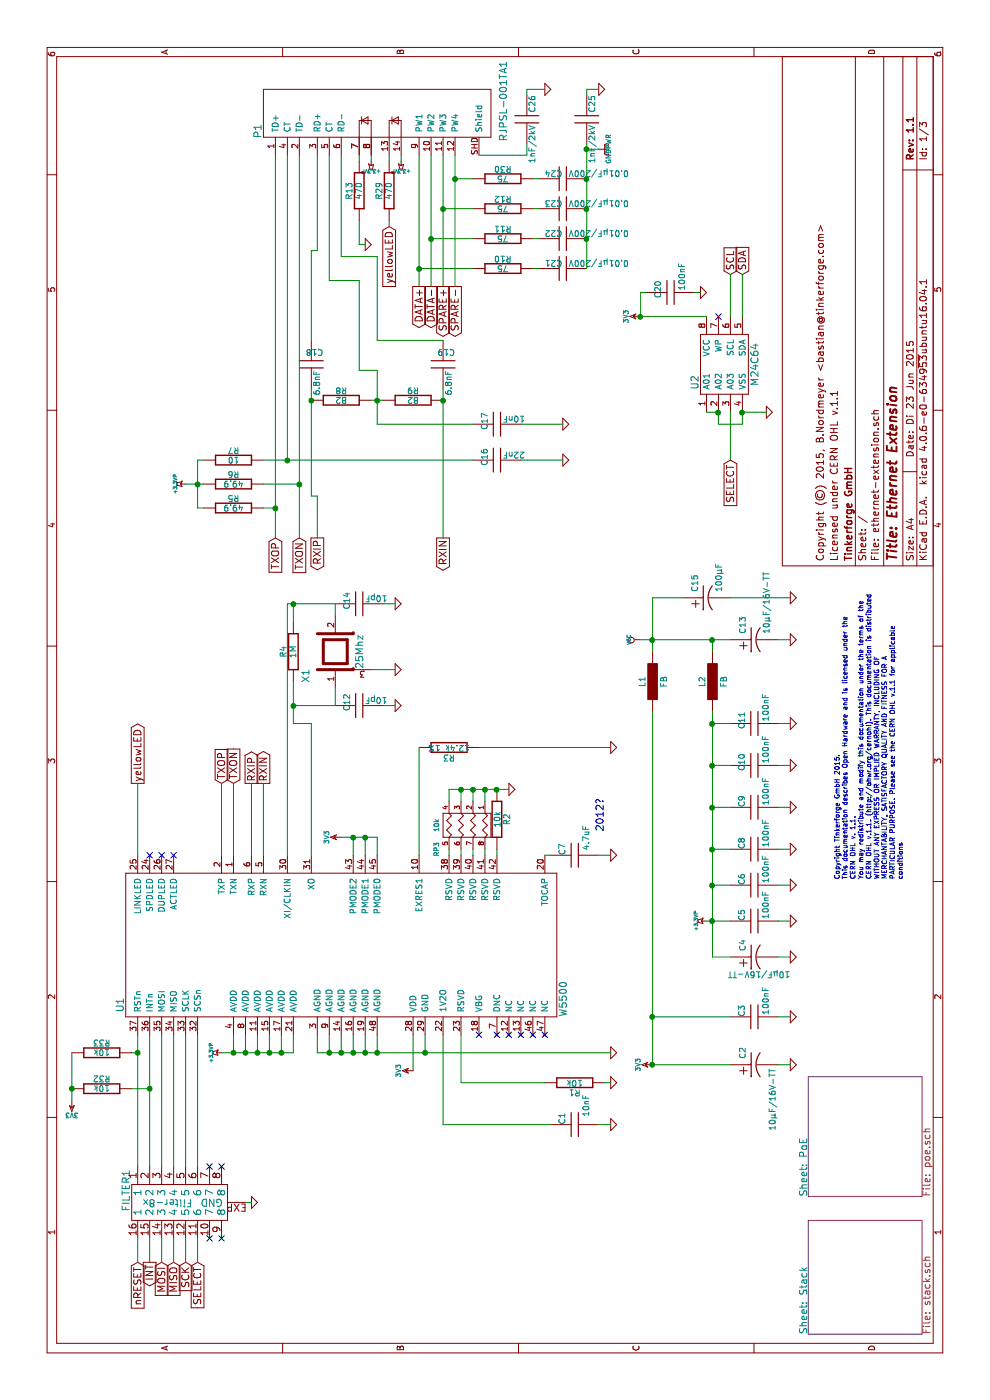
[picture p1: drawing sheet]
EESchema Schematic File Version 2
LIBS:tinkerforge
LIBS:power
LIBS:device
LIBS:transistors
LIBS:conn
LIBS:linear
LIBS:regul
LIBS:74xx
LIBS:cmos4000
LIBS:adc-dac
LIBS:memory
LIBS:xilinx
LIBS:microcontrollers
LIBS:dsp
LIBS:microchip
LIBS:analog_switches
LIBS:motorola
LIBS:texas
LIBS:intel
LIBS:audio
LIBS:interface
LIBS:digital-audio
LIBS:philips
LIBS:display
LIBS:cypress
LIBS:siliconi
LIBS:opto
LIBS:atmel
LIBS:contrib
LIBS:valves
EELAYER 25 0
EELAYER END
$Descr A4 11693 8268
encoding utf-8
Sheet 1 3
Title "Ethernet Extension"
Date "Di 23 Jun 2015"
Rev "1.1"
Comp "Tinkerforge GmbH"
Comment1 "Licensed under CERN OHL v.1.1"
Comment2 "Copyright (©) 2015, B.Nordmeyer <bastian@tinkerforge.com>"
Comment3 ""
Comment4 ""
$EndDescr
$Comp
L GND #PWR01
U 1 1
P 9650 3050
F 0 "#PWR01" H 9650 3050 30  0001 C CNN
F 1 "GND" H 9650 2980 30  0001 C CNN
F 2 "" H 9650 3050 60  0001 C CNN
F 3 "" H 9650 3050 60  0001 C CNN
	1    9650 3050
	1    0    0    -1  
$EndComp
$Comp
L +3.3VP #PWR02
U 1 1
P 10350 3100
F 0 "#PWR02" H 10400 3130 20  0001 C CNN
F 1 "+3.3VP" H 10350 3190 30  0000 C CNN
F 2 "" H 10350 3100 60  0001 C CNN
F 3 "" H 10350 3100 60  0001 C CNN
	1    10350 3100
	0    -1   -1   0   
$EndComp
$Comp
L +3.3VP #PWR03
U 1 1
P 10350 3350
F 0 "#PWR03" H 10400 3380 20  0001 C CNN
F 1 "+3.3VP" H 10350 3440 30  0000 C CNN
F 2 "" H 10350 3350 60  0001 C CNN
F 3 "" H 10350 3350 60  0001 C CNN
	1    10350 3350
	0    -1   -1   0   
$EndComp
Text GLabel 9800 3250 0    60   Input ~ 0
yellowLED
$Comp
L R R29
U 1 1
P 10100 3250
F 0 "R29" V 10180 3250 50  0000 C CNN
F 1 "470" V 10100 3250 50  0000 C CNN
F 2 "0603" H 10100 3250 60  0001 C CNN
F 3 "" H 10100 3250 60  0001 C CNN
	1    10100 3250
	0    -1   -1   0   
$EndComp
$Comp
L R R13
U 1 1
P 10100 3000
F 0 "R13" V 10180 3000 50  0000 C CNN
F 1 "470" V 10100 3000 50  0000 C CNN
F 2 "0603" H 10100 3000 60  0001 C CNN
F 3 "" H 10100 3000 60  0001 C CNN
	1    10100 3000
	0    -1   -1   0   
$EndComp
$Comp
L RJPSL-001TA1 P1
U 1 1
P 10950 2900
F 0 "P1" H 10600 3650 60  0000 C CNN
F 1 "RJPSL-001TA1" H 10850 1600 60  0000 C CNN
F 2 "RJPSL-001TA1" H 10950 2900 60  0001 C CNN
F 3 "" H 10950 2900 60  0001 C CNN
	1    10950 2900
	1    0    0    -1  
$EndComp
$Comp
L GND #PWR04
U 1 1
P 10950 5000
F 0 "#PWR04" H 10950 5000 30  0001 C CNN
F 1 "GND" H 10950 4930 30  0001 C CNN
F 2 "" H 10950 5000 60  0001 C CNN
F 3 "" H 10950 5000 60  0001 C CNN
	1    10950 5000
	1    0    0    -1  
$EndComp
$Comp
L GND #PWR05
U 1 1
P 2800 6600
F 0 "#PWR05" H 2800 6600 30  0001 C CNN
F 1 "GND" H 2800 6530 30  0001 C CNN
F 2 "" H 2800 6600 60  0001 C CNN
F 3 "" H 2800 6600 60  0001 C CNN
	1    2800 6600
	1    0    0    -1  
$EndComp
$Comp
L GND #PWR06
U 1 1
P 3200 6600
F 0 "#PWR06" H 3200 6600 30  0001 C CNN
F 1 "GND" H 3200 6530 30  0001 C CNN
F 2 "" H 3200 6600 60  0001 C CNN
F 3 "" H 3200 6600 60  0001 C CNN
	1    3200 6600
	1    0    0    -1  
$EndComp
$Comp
L GND #PWR07
U 1 1
P 5300 6600
F 0 "#PWR07" H 5300 6600 30  0001 C CNN
F 1 "GND" H 5300 6530 30  0001 C CNN
F 2 "" H 5300 6600 60  0001 C CNN
F 3 "" H 5300 6600 60  0001 C CNN
	1    5300 6600
	1    0    0    -1  
$EndComp
$Comp
L GND #PWR08
U 1 1
P 6350 6600
F 0 "#PWR08" H 6350 6600 30  0001 C CNN
F 1 "GND" H 6350 6530 30  0001 C CNN
F 2 "" H 6350 6600 60  0001 C CNN
F 3 "" H 6350 6600 60  0001 C CNN
	1    6350 6600
	1    0    0    -1  
$EndComp
$Comp
L GND #PWR09
U 1 1
P 5650 6600
F 0 "#PWR09" H 5650 6600 30  0001 C CNN
F 1 "GND" H 5650 6530 30  0001 C CNN
F 2 "" H 5650 6600 60  0001 C CNN
F 3 "" H 5650 6600 60  0001 C CNN
	1    5650 6600
	1    0    0    -1  
$EndComp
$Comp
L C C3
U 1 1
P 3200 6300
F 0 "C3" H 3100 6200 50  0000 L CNN
F 1 "100nF" H 2950 6400 50  0000 L CNN
F 2 "0603" H 3200 6300 60  0001 C CNN
F 3 "" H 3200 6300 60  0001 C CNN
	1    3200 6300
	-1   0    0    1   
$EndComp
$Comp
L 3V3 #PWR010
U 1 1
P 2800 5450
F 0 "#PWR010" H 2800 5550 40  0001 C CNN
F 1 "3V3" H 2800 5575 40  0000 C CNN
F 2 "" H 2800 5450 60  0001 C CNN
F 3 "" H 2800 5450 60  0001 C CNN
	1    2800 5450
	1    0    0    -1  
$EndComp
$Comp
L +3.3VP #PWR011
U 1 1
P 4000 5900
F 0 "#PWR011" H 4050 5930 20  0001 C CNN
F 1 "+3.3VP" H 4000 5990 30  0000 C CNN
F 2 "" H 4000 5900 60  0001 C CNN
F 3 "" H 4000 5900 60  0001 C CNN
	1    4000 5900
	1    0    0    -1  
$EndComp
$Comp
L C C10
U 1 1
P 5300 6300
F 0 "C10" H 5200 6200 50  0000 L CNN
F 1 "100nF" H 5050 6400 50  0000 L CNN
F 2 "0603" H 5300 6300 60  0001 C CNN
F 3 "" H 5300 6300 60  0001 C CNN
	1    5300 6300
	-1   0    0    1   
$EndComp
$Comp
L C C11
U 1 1
P 5650 6300
F 0 "C11" H 5550 6200 50  0000 L CNN
F 1 "100nF" H 5400 6400 50  0000 L CNN
F 2 "0603" H 5650 6300 60  0001 C CNN
F 3 "" H 5650 6300 60  0001 C CNN
	1    5650 6300
	-1   0    0    1   
$EndComp
$Comp
L INDUCT L2
U 1 1
P 6000 5950
F 0 "L2" V 6080 5950 50  0000 C CNN
F 1 "FB" V 5900 5950 50  0000 C CNN
F 2 "0603" H 6000 5950 60  0001 C CNN
F 3 "" H 6000 5950 60  0001 C CNN
	1    6000 5950
	0    -1   -1   0   
$EndComp
$Comp
L VCC #PWR012
U 1 1
P 6350 5350
F 0 "#PWR012" H 6350 5450 30  0001 C CNN
F 1 "VCC" H 6350 5450 30  0000 C CNN
F 2 "" H 6350 5350 60  0001 C CNN
F 3 "" H 6350 5350 60  0001 C CNN
	1    6350 5350
	1    0    0    -1  
$EndComp
$Comp
L INDUCT L1
U 1 1
P 6000 5450
F 0 "L1" V 6080 5450 50  0000 C CNN
F 1 "FB" V 5900 5450 50  0000 C CNN
F 2 "0603" H 6000 5450 60  0001 C CNN
F 3 "" H 6000 5450 60  0001 C CNN
	1    6000 5450
	0    -1   -1   0   
$EndComp
Text GLabel 1150 1650 0    60   Input ~ 0
SELECT
Text GLabel 1150 1250 0    60   Output ~ 0
INT
Text GLabel 1150 1150 0    60   Input ~ 0
nRESET
Text GLabel 1150 1550 0    60   Input ~ 0
SCK
Text GLabel 1150 1350 0    60   Input ~ 0
MOSI
Text GLabel 1150 1450 0    60   Input ~ 0
MISO
$Comp
L R R4
U 1 1
P 6250 2450
F 0 "R4" V 6330 2450 50  0000 C CNN
F 1 "1M" V 6250 2450 50  0000 C CNN
F 2 "0603" H 6250 2450 60  0001 C CNN
F 3 "" H 6250 2450 60  0001 C CNN
	1    6250 2450
	0    -1   -1   0   
$EndComp
$Comp
L GND #PWR013
U 1 1
P 6650 3300
F 0 "#PWR013" H 6650 3300 30  0001 C CNN
F 1 "GND" H 6650 3230 30  0001 C CNN
F 2 "" H 6650 3300 60  0001 C CNN
F 3 "" H 6650 3300 60  0001 C CNN
	1    6650 3300
	1    0    0    -1  
$EndComp
$Comp
L C C14
U 1 1
P 6650 3000
F 0 "C14" H 6550 2900 50  0000 L CNN
F 1 "10pF" V 6600 3050 50  0000 L CNN
F 2 "0603" H 6650 3000 60  0001 C CNN
F 3 "" H 6650 3000 60  0001 C CNN
	1    6650 3000
	-1   0    0    1   
$EndComp
$Comp
L GND #PWR014
U 1 1
P 5800 3300
F 0 "#PWR014" H 5800 3300 30  0001 C CNN
F 1 "GND" H 5800 3230 30  0001 C CNN
F 2 "" H 5800 3300 60  0001 C CNN
F 3 "" H 5800 3300 60  0001 C CNN
	1    5800 3300
	1    0    0    -1  
$EndComp
$Comp
L C C12
U 1 1
P 5800 3000
F 0 "C12" H 5700 2900 50  0000 L CNN
F 1 "10pF" V 5750 3050 50  0000 L CNN
F 2 "0603" H 5800 3000 60  0001 C CNN
F 3 "" H 5800 3000 60  0001 C CNN
	1    5800 3000
	-1   0    0    1   
$EndComp
$Comp
L GND #PWR015
U 1 1
P 6100 3300
F 0 "#PWR015" H 6100 3300 30  0001 C CNN
F 1 "GND" H 6100 3230 30  0001 C CNN
F 2 "" H 6100 3300 60  0001 C CNN
F 3 "" H 6100 3300 60  0001 C CNN
	1    6100 3300
	1    0    0    -1  
$EndComp
$Comp
L CRYSTAL_3225 X1
U 1 1
P 6250 2800
F 0 "X1" H 6050 3050 60  0000 C CNN
F 1 "25Mhz" H 6250 2600 60  0000 C CNN
F 2 "CRYSTAL_3225" H 6250 2800 60  0001 C CNN
F 3 "" H 6250 2800 60  0001 C CNN
	1    6250 2800
	1    0    0    -1  
$EndComp
Text GLabel 5150 2200 2    60   Output ~ 0
RXIN
Text GLabel 5150 2100 2    60   Output ~ 0
RXIP
Text GLabel 5150 1950 2    60   Input ~ 0
TXON
Text GLabel 5150 1850 2    60   Input ~ 0
TXOP
$Comp
L R R6
U 1 1
P 7650 1950
F 0 "R6" V 7730 1950 50  0000 C CNN
F 1 "49.9" V 7650 1950 50  0000 C CNN
F 2 "0603" H 7650 1950 60  0001 C CNN
F 3 "" H 7650 1950 60  0001 C CNN
	1    7650 1950
	1    0    0    -1  
$EndComp
$Comp
L C C16
U 1 1
P 7850 4150
F 0 "C16" H 7750 4050 50  0000 L CNN
F 1 "22nF" V 7800 4200 50  0000 L CNN
F 2 "0603" H 7850 4150 60  0001 C CNN
F 3 "" H 7850 4150 60  0001 C CNN
	1    7850 4150
	-1   0    0    1   
$EndComp
$Comp
L R R5
U 1 1
P 7450 1950
F 0 "R5" V 7530 1950 50  0000 C CNN
F 1 "49.9" V 7450 1950 50  0000 C CNN
F 2 "0603" H 7450 1950 60  0001 C CNN
F 3 "" H 7450 1950 60  0001 C CNN
	1    7450 1950
	1    0    0    -1  
$EndComp
$Comp
L C C25
U 1 1
P 10700 4900
F 0 "C25" V 10650 4700 50  0000 L CNN
F 1 "1nF/2kV" V 10650 4950 50  0000 L CNN
F 2 "1206" H 10700 4900 60  0001 C CNN
F 3 "" H 10700 4900 60  0001 C CNN
	1    10700 4900
	0    -1   -1   0   
$EndComp
$Comp
L +3.3VP #PWR016
U 1 1
P 7650 1550
F 0 "#PWR016" H 7700 1580 20  0001 C CNN
F 1 "+3.3VP" H 7650 1640 30  0000 C CNN
F 2 "" H 7650 1550 60  0001 C CNN
F 3 "" H 7650 1550 60  0001 C CNN
	1    7650 1550
	1    0    0    -1  
$EndComp
Text GLabel 7200 3700 0    60   Output ~ 0
RXIN
Text GLabel 7200 2650 0    60   Output ~ 0
RXIP
Text GLabel 7200 2500 0    60   Input ~ 0
TXON
Text GLabel 7200 2300 0    60   Input ~ 0
TXOP
$Sheet
S 550  6750 950  950 
U 4CC04398
F0 "Stack" 60
F1 "stack.sch" 60
$EndSheet
Text Notes 4350 7550 0    40   ~ 0
Copyright Tinkerforge GmbH 2015.\nThis documentation describes Open Hardware and is licensed under the\nCERN OHL v. 1.1.\nYou may redistribute and modify this documentation under the terms of the\nCERN OHL v.1.1. (http://ohwr.org/cernohl). This documentation is distributed\nWITHOUT ANY EXPRESS OR IMPLIED WARRANTY, INCLUDING OF\nMERCHANTABILITY, SATISFACTORY QUALITY AND FITNESS FOR A\nPARTICULAR PURPOSE. Please see the CERN OHL v.1.1 for applicable\nconditions\n
NoConn ~ 9050 6000
Text GLabel 7850 6100 0    60   Input ~ 0
SELECT
$Comp
L GND #PWR017
U 1 1
P 8250 6400
F 0 "#PWR017" H 8250 6400 30  0001 C CNN
F 1 "GND" H 8250 6330 30  0001 C CNN
F 2 "" H 8250 6400 60  0001 C CNN
F 3 "" H 8250 6400 60  0001 C CNN
	1    8250 6400
	1    0    0    -1  
$EndComp
$Comp
L GND #PWR018
U 1 1
P 9250 5850
F 0 "#PWR018" H 9250 5850 30  0001 C CNN
F 1 "GND" H 9250 5780 30  0001 C CNN
F 2 "" H 9250 5850 60  0001 C CNN
F 3 "" H 9250 5850 60  0001 C CNN
	1    9250 5850
	1    0    0    -1  
$EndComp
$Comp
L C C20
U 1 1
P 9250 5600
F 0 "C20" H 9150 5500 50  0000 L CNN
F 1 "100nF" H 9000 5700 50  0000 L CNN
F 2 "0603" H 9250 5600 60  0001 C CNN
F 3 "" H 9250 5600 60  0001 C CNN
	1    9250 5600
	-1   0    0    1   
$EndComp
Text GLabel 9400 6200 2    60   Input ~ 0
SDA
Text GLabel 9400 6100 2    60   Input ~ 0
SCL
$Comp
L CAT24C U2
U 1 1
P 8650 6300
F 0 "U2" H 8500 6800 60  0000 C CNN
F 1 "M24C64" H 8650 6300 60  0000 C CNN
F 2 "SOIC8" H 8650 6300 60  0001 C CNN
F 3 "" H 8650 6300 60  0001 C CNN
	1    8650 6300
	1    0    0    -1  
$EndComp
$Comp
L CP1 C15
U 1 1
P 6700 5900
F 0 "C15" H 6750 6000 50  0000 L CNN
F 1 "100µF" H 6750 5800 50  0000 L CNN
F 2 "3528-21" H 6700 5900 60  0001 C CNN
F 3 "" H 6700 5900 60  0001 C CNN
	1    6700 5900
	1    0    0    -1  
$EndComp
$Comp
L GND #PWR019
U 1 1
P 6700 6600
F 0 "#PWR019" H 6700 6600 30  0001 C CNN
F 1 "GND" H 6700 6530 30  0001 C CNN
F 2 "" H 6700 6600 60  0001 C CNN
F 3 "" H 6700 6600 60  0001 C CNN
	1    6700 6600
	1    0    0    -1  
$EndComp
$Comp
L CP1 C13
U 1 1
P 6350 6300
F 0 "C13" H 6400 6400 50  0000 L CNN
F 1 "10µF/16V-TT" H 6400 6200 50  0000 L CNN
F 2 "0805P" H 6350 6300 60  0001 C CNN
F 3 "" H 6350 6300 60  0001 C CNN
	1    6350 6300
	1    0    0    -1  
$EndComp
$Comp
L W5500 U1
U 1 1
P 3800 2850
F 0 "U1" H 3300 4700 60  0000 C CNN
F 1 "W5500" H 3350 1000 60  0000 C CNN
F 2 "LQFP48" H 3800 2800 60  0001 C CNN
F 3 "" H 3800 2800 60  0000 C CNN
	1    3800 2850
	1    0    0    -1  
$EndComp
Text GLabel 5150 1150 2    60   Output ~ 0
yellowLED
NoConn ~ 4550 1250
NoConn ~ 4550 1350
NoConn ~ 4550 1450
$Comp
L R R3
U 1 1
P 5450 3750
F 0 "R3" V 5530 3750 50  0000 C CNN
F 1 "12.4k 1%" V 5450 3750 50  0000 C CNN
F 2 "0603" H 5450 3750 60  0001 C CNN
F 3 "" H 5450 3750 60  0001 C CNN
	1    5450 3750
	-1   0    0    1   
$EndComp
$Comp
L GND #PWR020
U 1 1
P 5450 5100
F 0 "#PWR020" H 5450 5100 30  0001 C CNN
F 1 "GND" H 5450 5030 30  0001 C CNN
F 2 "" H 5450 5100 60  0001 C CNN
F 3 "" H 5450 5100 60  0001 C CNN
	1    5450 5100
	1    0    0    -1  
$EndComp
$Comp
L C C7
U 1 1
P 4550 4800
F 0 "C7" H 4450 4700 50  0000 L CNN
F 1 "4.7uF" H 4300 4900 50  0000 L CNN
F 2 "0805" H 4550 4800 60  0001 C CNN
F 3 "" H 4550 4800 60  0001 C CNN
	1    4550 4800
	-1   0    0    1   
$EndComp
$Comp
L GND #PWR021
U 1 1
P 4550 5100
F 0 "#PWR021" H 4550 5100 30  0001 C CNN
F 1 "GND" H 4550 5030 30  0001 C CNN
F 2 "" H 4550 5100 60  0001 C CNN
F 3 "" H 4550 5100 60  0001 C CNN
	1    4550 5100
	1    0    0    -1  
$EndComp
$Comp
L GND #PWR022
U 1 1
P 2900 5100
F 0 "#PWR022" H 2900 5100 30  0001 C CNN
F 1 "GND" H 2900 5030 30  0001 C CNN
F 2 "" H 2900 5100 60  0001 C CNN
F 3 "" H 2900 5100 60  0001 C CNN
	1    2900 5100
	1    0    0    -1  
$EndComp
$Comp
L CP1 C4
U 1 1
P 3700 6300
F 0 "C4" H 3750 6400 50  0000 L CNN
F 1 "10µF/16V-TT" V 3550 6000 50  0000 L CNN
F 2 "0805P" H 3700 6300 60  0001 C CNN
F 3 "" H 3700 6300 60  0001 C CNN
	1    3700 6300
	1    0    0    -1  
$EndComp
$Comp
L CP1 C2
U 1 1
P 2800 6300
F 0 "C2" H 2850 6400 50  0000 L CNN
F 1 "10µF/16V-TT" H 2250 6150 50  0000 L CNN
F 2 "0805P" H 2800 6300 60  0001 C CNN
F 3 "" H 2800 6300 60  0001 C CNN
	1    2800 6300
	1    0    0    -1  
$EndComp
$Comp
L GND #PWR023
U 1 1
P 3700 6600
F 0 "#PWR023" H 3700 6600 30  0001 C CNN
F 1 "GND" H 3700 6530 30  0001 C CNN
F 2 "" H 3700 6600 60  0001 C CNN
F 3 "" H 3700 6600 60  0001 C CNN
	1    3700 6600
	1    0    0    -1  
$EndComp
$Comp
L GND #PWR024
U 1 1
P 4600 6600
F 0 "#PWR024" H 4600 6600 30  0001 C CNN
F 1 "GND" H 4600 6530 30  0001 C CNN
F 2 "" H 4600 6600 60  0001 C CNN
F 3 "" H 4600 6600 60  0001 C CNN
	1    4600 6600
	1    0    0    -1  
$EndComp
$Comp
L GND #PWR025
U 1 1
P 4950 6600
F 0 "#PWR025" H 4950 6600 30  0001 C CNN
F 1 "GND" H 4950 6530 30  0001 C CNN
F 2 "" H 4950 6600 60  0001 C CNN
F 3 "" H 4950 6600 60  0001 C CNN
	1    4950 6600
	1    0    0    -1  
$EndComp
$Comp
L C C8
U 1 1
P 4600 6300
F 0 "C8" H 4500 6200 50  0000 L CNN
F 1 "100nF" H 4350 6400 50  0000 L CNN
F 2 "0603" H 4600 6300 60  0001 C CNN
F 3 "" H 4600 6300 60  0001 C CNN
	1    4600 6300
	-1   0    0    1   
$EndComp
$Comp
L C C9
U 1 1
P 4950 6300
F 0 "C9" H 4850 6200 50  0000 L CNN
F 1 "100nF" H 4700 6400 50  0000 L CNN
F 2 "0603" H 4950 6300 60  0001 C CNN
F 3 "" H 4950 6300 60  0001 C CNN
	1    4950 6300
	-1   0    0    1   
$EndComp
$Comp
L GND #PWR026
U 1 1
P 4300 6600
F 0 "#PWR026" H 4300 6600 30  0001 C CNN
F 1 "GND" H 4300 6530 30  0001 C CNN
F 2 "" H 4300 6600 60  0001 C CNN
F 3 "" H 4300 6600 60  0001 C CNN
	1    4300 6600
	1    0    0    -1  
$EndComp
$Comp
L C C6
U 1 1
P 4300 6300
F 0 "C6" H 4200 6200 50  0000 L CNN
F 1 "100nF" H 4050 6400 50  0000 L CNN
F 2 "0603" H 4300 6300 60  0001 C CNN
F 3 "" H 4300 6300 60  0001 C CNN
	1    4300 6300
	-1   0    0    1   
$EndComp
$Comp
L GND #PWR027
U 1 1
P 4000 6600
F 0 "#PWR027" H 4000 6600 30  0001 C CNN
F 1 "GND" H 4000 6530 30  0001 C CNN
F 2 "" H 4000 6600 60  0001 C CNN
F 3 "" H 4000 6600 60  0001 C CNN
	1    4000 6600
	1    0    0    -1  
$EndComp
$Comp
L C C5
U 1 1
P 4000 6300
F 0 "C5" H 3900 6200 50  0000 L CNN
F 1 "100nF" H 3750 6400 50  0000 L CNN
F 2 "0603" H 4000 6300 60  0001 C CNN
F 3 "" H 4000 6300 60  0001 C CNN
	1    4000 6300
	-1   0    0    1   
$EndComp
$Comp
L R R1
U 1 1
P 2650 4800
F 0 "R1" V 2730 4800 50  0000 C CNN
F 1 "10k" V 2650 4800 50  0000 C CNN
F 2 "0603" H 2650 4800 60  0001 C CNN
F 3 "" H 2650 4800 60  0001 C CNN
	1    2650 4800
	-1   0    0    1   
$EndComp
$Comp
L GND #PWR028
U 1 1
P 2650 5100
F 0 "#PWR028" H 2650 5100 30  0001 C CNN
F 1 "GND" H 2650 5030 30  0001 C CNN
F 2 "" H 2650 5100 60  0001 C CNN
F 3 "" H 2650 5100 60  0001 C CNN
	1    2650 5100
	1    0    0    -1  
$EndComp
NoConn ~ 3050 4000
NoConn ~ 3050 4150
NoConn ~ 3050 4250
NoConn ~ 3050 4350
NoConn ~ 3050 4450
NoConn ~ 3050 4550
$Comp
L C C1
U 1 1
P 2300 4800
F 0 "C1" H 2200 4700 50  0000 L CNN
F 1 "10nF" H 2050 4900 50  0000 L CNN
F 2 "0603" H 2300 4800 60  0001 C CNN
F 3 "" H 2300 4800 60  0001 C CNN
	1    2300 4800
	-1   0    0    1   
$EndComp
$Comp
L GND #PWR029
U 1 1
P 2300 5100
F 0 "#PWR029" H 2300 5100 30  0001 C CNN
F 1 "GND" H 2300 5030 30  0001 C CNN
F 2 "" H 2300 5100 60  0001 C CNN
F 3 "" H 2300 5100 60  0001 C CNN
	1    2300 5100
	1    0    0    -1  
$EndComp
$Comp
L 3V3 #PWR030
U 1 1
P 2750 3450
F 0 "#PWR030" H 2750 3550 40  0001 C CNN
F 1 "3V3" H 2750 3575 40  0000 C CNN
F 2 "" H 2750 3450 60  0001 C CNN
F 3 "" H 2750 3450 60  0001 C CNN
	1    2750 3450
	1    0    0    -1  
$EndComp
$Comp
L +3.3VP #PWR031
U 1 1
P 2900 1850
F 0 "#PWR031" H 2950 1880 20  0001 C CNN
F 1 "+3.3VP" H 2900 1940 30  0000 C CNN
F 2 "" H 2900 1850 60  0001 C CNN
F 3 "" H 2900 1850 60  0001 C CNN
	1    2900 1850
	1    0    0    -1  
$EndComp
$Comp
L R_PACK4 RP3
U 1 1
P 4800 3700
F 0 "RP3" H 5000 3650 40  0000 C CNN
F 1 "10k" H 4800 3650 40  0000 C CNN
F 2 "4X0603" H 4800 3700 60  0001 C CNN
F 3 "" H 4800 3700 60  0001 C CNN
	1    4800 3700
	-1   0    0    1   
$EndComp
$Comp
L R R2
U 1 1
P 4850 4150
F 0 "R2" V 4930 4150 50  0000 C CNN
F 1 "10k" V 4850 4150 50  0000 C CNN
F 2 "0603" H 4850 4150 60  0001 C CNN
F 3 "" H 4850 4150 60  0001 C CNN
	1    4850 4150
	0    1    1    0   
$EndComp
$Comp
L GND #PWR032
U 1 1
P 5100 4250
F 0 "#PWR032" H 5100 4250 30  0001 C CNN
F 1 "GND" H 5100 4180 30  0001 C CNN
F 2 "" H 5100 4250 60  0001 C CNN
F 3 "" H 5100 4250 60  0001 C CNN
	1    5100 4250
	1    0    0    -1  
$EndComp
$Comp
L 3V3 #PWR033
U 1 1
P 4700 2850
F 0 "#PWR033" H 4700 2950 40  0001 C CNN
F 1 "3V3" H 4700 2975 40  0000 C CNN
F 2 "" H 4700 2850 60  0001 C CNN
F 3 "" H 4700 2850 60  0001 C CNN
	1    4700 2850
	1    0    0    -1  
$EndComp
$Comp
L R R7
U 1 1
P 7850 1950
F 0 "R7" V 7930 1950 50  0000 C CNN
F 1 "10" V 7850 1950 50  0000 C CNN
F 2 "0603" H 7850 1950 60  0001 C CNN
F 3 "" H 7850 1950 60  0001 C CNN
	1    7850 1950
	1    0    0    -1  
$EndComp
$Comp
L GND #PWR034
U 1 1
P 7850 4700
F 0 "#PWR034" H 7850 4700 30  0001 C CNN
F 1 "GND" H 7850 4630 30  0001 C CNN
F 2 "" H 7850 4700 60  0001 C CNN
F 3 "" H 7850 4700 60  0001 C CNN
	1    7850 4700
	1    0    0    -1  
$EndComp
$Comp
L C C18
U 1 1
P 8650 2600
F 0 "C18" H 8550 2500 50  0000 L CNN
F 1 "6.8nF" V 8600 2650 50  0000 L CNN
F 2 "0603" H 8650 2600 60  0001 C CNN
F 3 "" H 8650 2600 60  0001 C CNN
	1    8650 2600
	0    -1   -1   0   
$EndComp
$Comp
L C C19
U 1 1
P 8650 3700
F 0 "C19" H 8550 3600 50  0000 L CNN
F 1 "6.8nF" V 8600 3750 50  0000 L CNN
F 2 "0603" H 8650 3700 60  0001 C CNN
F 3 "" H 8650 3700 60  0001 C CNN
	1    8650 3700
	0    -1   -1   0   
$EndComp
$Comp
L R R8
U 1 1
P 8350 2850
F 0 "R8" V 8430 2850 50  0000 C CNN
F 1 "82" V 8350 2850 50  0000 C CNN
F 2 "0603" H 8350 2850 60  0001 C CNN
F 3 "" H 8350 2850 60  0001 C CNN
	1    8350 2850
	1    0    0    -1  
$EndComp
$Comp
L R R9
U 1 1
P 8350 3450
F 0 "R9" V 8430 3450 50  0000 C CNN
F 1 "82" V 8350 3450 50  0000 C CNN
F 2 "0603" H 8350 3450 60  0001 C CNN
F 3 "" H 8350 3450 60  0001 C CNN
	1    8350 3450
	1    0    0    -1  
$EndComp
$Comp
L C C17
U 1 1
P 8150 4150
F 0 "C17" H 8050 4050 50  0000 L CNN
F 1 "10nF" V 8100 4200 50  0000 L CNN
F 2 "0603" H 8150 4150 60  0001 C CNN
F 3 "" H 8150 4150 60  0001 C CNN
	1    8150 4150
	-1   0    0    1   
$EndComp
$Comp
L GND #PWR035
U 1 1
P 8150 4700
F 0 "#PWR035" H 8150 4700 30  0001 C CNN
F 1 "GND" H 8150 4630 30  0001 C CNN
F 2 "" H 8150 4700 60  0001 C CNN
F 3 "" H 8150 4700 60  0001 C CNN
	1    8150 4700
	1    0    0    -1  
$EndComp
$Comp
L 3V3 #PWR036
U 1 1
P 9050 5350
F 0 "#PWR036" H 9050 5450 40  0001 C CNN
F 1 "3V3" H 9050 5475 40  0000 C CNN
F 2 "" H 9050 5350 60  0001 C CNN
F 3 "" H 9050 5350 60  0001 C CNN
	1    9050 5350
	1    0    0    -1  
$EndComp
$Sheet
S 1700 6750 1000 950 
U 5423DA8F
F0 "PoE" 60
F1 "poe.sch" 60
$EndSheet
Text Notes 4750 5050 0    60   ~ 0
2012?
$Comp
L R R30
U 1 1
P 10200 4200
F 0 "R30" V 10280 4200 50  0000 C CNN
F 1 "75" V 10200 4200 50  0000 C CNN
F 2 "0603" H 10200 4200 60  0001 C CNN
F 3 "" H 10200 4200 60  0001 C CNN
	1    10200 4200
	1    0    0    -1  
$EndComp
$Comp
L R R12
U 1 1
P 9950 4200
F 0 "R12" V 10030 4200 50  0000 C CNN
F 1 "75" V 9950 4200 50  0000 C CNN
F 2 "0603" H 9950 4200 60  0001 C CNN
F 3 "" H 9950 4200 60  0001 C CNN
	1    9950 4200
	1    0    0    -1  
$EndComp
$Comp
L R R11
U 1 1
P 9700 4200
F 0 "R11" V 9780 4200 50  0000 C CNN
F 1 "75" V 9700 4200 50  0000 C CNN
F 2 "0603" H 9700 4200 60  0001 C CNN
F 3 "" H 9700 4200 60  0001 C CNN
	1    9700 4200
	1    0    0    -1  
$EndComp
$Comp
L R R10
U 1 1
P 9450 4200
F 0 "R10" V 9530 4200 50  0000 C CNN
F 1 "75" V 9450 4200 50  0000 C CNN
F 2 "0603" H 9450 4200 60  0001 C CNN
F 3 "" H 9450 4200 60  0001 C CNN
	1    9450 4200
	1    0    0    -1  
$EndComp
$Comp
L C C24
U 1 1
P 10200 4700
F 0 "C24" V 10150 4550 50  0000 L CNN
F 1 "0.01µF/200V" V 10150 4750 50  0000 L CNN
F 2 "0603" H 10200 4700 60  0001 C CNN
F 3 "" H 10200 4700 60  0001 C CNN
	1    10200 4700
	-1   0    0    1   
$EndComp
$Comp
L C C23
U 1 1
P 9950 4700
F 0 "C23" V 9900 4550 50  0000 L CNN
F 1 "0.01µF/200V" V 9900 4750 50  0000 L CNN
F 2 "0603" H 9950 4700 60  0001 C CNN
F 3 "" H 9950 4700 60  0001 C CNN
	1    9950 4700
	-1   0    0    1   
$EndComp
$Comp
L C C22
U 1 1
P 9700 4700
F 0 "C22" V 9650 4550 50  0000 L CNN
F 1 "0.01µF/200V" V 9650 4750 50  0000 L CNN
F 2 "0603" H 9700 4700 60  0001 C CNN
F 3 "" H 9700 4700 60  0001 C CNN
	1    9700 4700
	-1   0    0    1   
$EndComp
$Comp
L C C21
U 1 1
P 9450 4700
F 0 "C21" V 9400 4550 50  0000 L CNN
F 1 "0.01µF/200V" V 9400 4750 50  0000 L CNN
F 2 "0603" H 9450 4700 60  0001 C CNN
F 3 "" H 9450 4700 60  0001 C CNN
	1    9450 4700
	-1   0    0    1   
$EndComp
Text GLabel 9300 3500 0    60   Output ~ 0
DATA+
Text GLabel 9300 3600 0    60   Output ~ 0
DATA-
Text GLabel 9300 3700 0    60   Output ~ 0
SPARE+
Text GLabel 9300 3800 0    60   Output ~ 0
SPARE-
$Comp
L GNDPWR #PWR037
U 1 1
P 10450 5000
F 0 "#PWR037" H 10450 5050 40  0001 C CNN
F 1 "GNDPWR" H 10450 4920 40  0000 C CNN
F 2 "" H 10450 5000 60  0000 C CNN
F 3 "" H 10450 5000 60  0000 C CNN
	1    10450 5000
	1    0    0    -1  
$EndComp
$Comp
L 3V3 #PWR038
U 1 1
P 2500 600
F 0 "#PWR038" H 2500 700 40  0001 C CNN
F 1 "3V3" H 2500 725 40  0000 C CNN
F 2 "" H 2500 600 60  0001 C CNN
F 3 "" H 2500 600 60  0001 C CNN
	1    2500 600 
	0    -1   -1   0   
$EndComp
Wire Wire Line
	9650 3050 9650 3000
Wire Wire Line
	9650 3000 9850 3000
Wire Wire Line
	10350 3100 10400 3100
Wire Wire Line
	10350 3350 10400 3350
Wire Wire Line
	6350 6500 6350 6600
Connection ~ 2800 5450
Wire Wire Line
	5650 6600 5650 6500
Wire Wire Line
	3200 6600 3200 6500
Wire Wire Line
	2800 6100 2800 5450
Connection ~ 4000 5950
Wire Wire Line
	4000 5900 4000 6100
Connection ~ 5650 5950
Wire Wire Line
	5300 5950 5300 6100
Connection ~ 6350 5450
Wire Wire Line
	6350 5950 6250 5950
Connection ~ 6650 2450
Wire Wire Line
	6650 2400 6650 2800
Wire Wire Line
	6650 2400 4550 2400
Wire Wire Line
	6650 2450 6500 2450
Wire Wire Line
	5950 2800 5800 2800
Wire Wire Line
	6650 3300 6650 3200
Wire Wire Line
	4550 1850 5150 1850
Wire Wire Line
	4550 2100 5150 2100
Connection ~ 9050 5350
Wire Wire Line
	7200 2300 10400 2300
Connection ~ 8250 6000
Connection ~ 8250 6200
Wire Wire Line
	7850 6100 8250 6100
Wire Wire Line
	8250 5900 8250 6000
Wire Wire Line
	9050 6200 9400 6200
Wire Wire Line
	9050 5900 9050 5350
Wire Wire Line
	9250 5850 9250 5800
Wire Wire Line
	9050 5350 9250 5350
Wire Wire Line
	9250 5350 9250 5400
Wire Wire Line
	9050 6100 9400 6100
Wire Wire Line
	8250 6400 8250 6200
Wire Wire Line
	8250 6000 8150 6000
Wire Wire Line
	8150 6000 8150 6200
Wire Wire Line
	8150 6200 8250 6200
Wire Wire Line
	7200 2500 10400 2500
Wire Wire Line
	5150 2200 4550 2200
Wire Wire Line
	5150 1950 4550 1950
Wire Wire Line
	6100 3300 6100 3100
Wire Wire Line
	5800 3300 5800 3200
Wire Wire Line
	6650 2800 6550 2800
Wire Wire Line
	5800 2800 5800 2450
Wire Wire Line
	4550 2600 5650 2600
Wire Wire Line
	5650 2600 5650 2450
Wire Wire Line
	5650 2450 6000 2450
Connection ~ 5800 2450
Wire Wire Line
	1950 1150 3050 1150
Wire Wire Line
	1950 1250 3050 1250
Wire Wire Line
	6250 5450 6700 5450
Wire Wire Line
	5650 5950 5650 6100
Connection ~ 5300 5950
Wire Wire Line
	3200 6100 3200 5450
Connection ~ 3200 5450
Wire Wire Line
	2800 6600 2800 6500
Wire Wire Line
	5300 6600 5300 6500
Wire Wire Line
	6350 6100 6350 5350
Connection ~ 6350 5950
Wire Wire Line
	10350 3250 10400 3250
Wire Wire Line
	10400 3000 10350 3000
Wire Wire Line
	6700 5450 6700 5700
Wire Wire Line
	6700 6100 6700 6600
Wire Wire Line
	4550 1150 5150 1150
Wire Wire Line
	5450 5100 5450 4000
Wire Wire Line
	4550 3500 5450 3500
Wire Wire Line
	4550 4550 4550 4600
Wire Wire Line
	4550 5000 4550 5100
Wire Wire Line
	2900 2650 2900 5100
Wire Wire Line
	2900 3150 3050 3150
Wire Wire Line
	3050 3050 2900 3050
Connection ~ 2900 3150
Wire Wire Line
	3050 2950 2900 2950
Connection ~ 2900 3050
Wire Wire Line
	3050 2850 2900 2850
Connection ~ 2900 2950
Wire Wire Line
	3050 2750 2900 2750
Connection ~ 2900 2850
Wire Wire Line
	3050 2650 2900 2650
Connection ~ 2900 2750
Wire Wire Line
	3050 3550 2900 3550
Connection ~ 2900 3550
Wire Wire Line
	3700 6600 3700 6500
Wire Wire Line
	3700 5950 3700 6100
Wire Wire Line
	4950 6600 4950 6500
Connection ~ 4950 5950
Wire Wire Line
	4600 5950 4600 6100
Wire Wire Line
	4950 5950 4950 6100
Connection ~ 4600 5950
Wire Wire Line
	4600 6600 4600 6500
Wire Wire Line
	4300 5950 4300 6100
Wire Wire Line
	4300 6600 4300 6500
Wire Wire Line
	4000 6600 4000 6500
Wire Wire Line
	3700 5950 5750 5950
Connection ~ 4300 5950
Wire Wire Line
	2800 5450 5750 5450
Wire Wire Line
	2650 5100 2650 5050
Wire Wire Line
	3050 3850 2650 3850
Wire Wire Line
	2650 3850 2650 4550
Wire Wire Line
	2300 5100 2300 5000
Wire Wire Line
	2300 4600 2300 3700
Wire Wire Line
	2300 3700 3050 3700
Wire Wire Line
	3050 3450 2750 3450
Wire Wire Line
	2900 1850 2900 2450
Wire Wire Line
	2900 2450 3050 2450
Wire Wire Line
	3050 2350 2900 2350
Connection ~ 2900 2350
Wire Wire Line
	3050 2250 2900 2250
Connection ~ 2900 2250
Wire Wire Line
	2900 2150 3050 2150
Connection ~ 2900 2150
Wire Wire Line
	3050 2050 2900 2050
Connection ~ 2900 2050
Wire Wire Line
	3050 1950 2900 1950
Connection ~ 2900 1950
Wire Wire Line
	5100 3750 5100 4250
Wire Wire Line
	5100 3750 5000 3750
Connection ~ 5100 4150
Wire Wire Line
	5000 3850 5100 3850
Connection ~ 5100 3850
Wire Wire Line
	5000 3950 5100 3950
Connection ~ 5100 3950
Wire Wire Line
	5000 4050 5100 4050
Connection ~ 5100 4050
Wire Wire Line
	4550 4150 4600 4150
Wire Wire Line
	4550 4050 4600 4050
Wire Wire Line
	4550 3950 4600 3950
Wire Wire Line
	4550 3850 4600 3850
Wire Wire Line
	4550 3750 4600 3750
Wire Wire Line
	4700 2950 4550 2950
Wire Wire Line
	4700 3150 4550 3150
Wire Wire Line
	7450 2300 7450 2200
Connection ~ 7450 2300
Wire Wire Line
	7650 2200 7650 2500
Connection ~ 7650 2500
Wire Wire Line
	7850 2200 7850 3950
Wire Wire Line
	7850 2400 10400 2400
Connection ~ 7850 2400
Wire Wire Line
	7850 4700 7850 4350
Wire Wire Line
	7650 1550 7650 1700
Wire Wire Line
	7850 1650 7850 1700
Wire Wire Line
	7450 1650 7850 1650
Connection ~ 7650 1650
Wire Wire Line
	7450 1650 7450 1700
Wire Wire Line
	9550 2850 10400 2850
Wire Wire Line
	10400 2650 9600 2650
Wire Wire Line
	9600 2650 9600 2600
Wire Wire Line
	9600 2600 8850 2600
Wire Wire Line
	9800 3250 9850 3250
Wire Wire Line
	8850 3150 9550 3150
Wire Wire Line
	9550 3150 9550 2850
Wire Wire Line
	7200 3700 8450 3700
Wire Wire Line
	8350 3200 8350 3100
Wire Wire Line
	7550 2600 8450 2600
Wire Wire Line
	10400 2750 9350 2750
Wire Wire Line
	9350 2750 9350 3000
Wire Wire Line
	9350 3000 8600 3000
Wire Wire Line
	8600 3000 8600 3150
Wire Wire Line
	8600 3150 8150 3150
Connection ~ 8350 3150
Wire Wire Line
	8150 4700 8150 4350
Wire Wire Line
	8150 3150 8150 3950
Wire Wire Line
	7550 2600 7550 2650
Wire Wire Line
	7550 2650 7200 2650
Connection ~ 8350 2600
Connection ~ 8350 3700
Wire Wire Line
	4550 3050 4700 3050
Wire Wire Line
	4700 2850 4700 3150
Connection ~ 4700 3050
Connection ~ 4700 2950
Wire Wire Line
	10200 4500 10200 4450
Wire Wire Line
	9950 4500 9950 4450
Wire Wire Line
	9700 4500 9700 4450
Wire Wire Line
	9450 4500 9450 4450
Wire Wire Line
	9300 3800 10400 3800
Wire Wire Line
	10200 3800 10200 3950
Wire Wire Line
	9300 3700 10400 3700
Wire Wire Line
	9950 3700 9950 3950
Wire Wire Line
	9300 3600 10400 3600
Wire Wire Line
	9700 3600 9700 3950
Wire Wire Line
	9300 3500 10400 3500
Wire Wire Line
	9450 3500 9450 3950
Wire Wire Line
	8850 3700 8850 3150
Connection ~ 9450 3500
Connection ~ 9700 3600
Connection ~ 9950 3700
Connection ~ 10200 3800
Wire Wire Line
	9450 4900 10500 4900
Connection ~ 9700 4900
Connection ~ 9950 4900
Connection ~ 10200 4900
Wire Wire Line
	10450 4900 10450 5000
Wire Wire Line
	10950 5000 10950 4900
Connection ~ 10450 4900
Wire Wire Line
	2600 1100 2600 1250
Connection ~ 2600 1250
Wire Wire Line
	2900 1100 2900 1150
Connection ~ 2900 1150
Wire Wire Line
	10950 4900 10900 4900
$Comp
L C C26
U 1 1
P 10700 4400
F 0 "C26" V 10650 4200 50  0000 L CNN
F 1 "1nF/2kV" V 10650 4450 50  0000 L CNN
F 2 "1206" H 10700 4400 60  0001 C CNN
F 3 "" H 10700 4400 60  0001 C CNN
	1    10700 4400
	0    -1   -1   0   
$EndComp
Wire Wire Line
	10400 4000 10400 4400
Wire Wire Line
	10400 4400 10500 4400
$Comp
L GND #PWR039
U 1 1
P 10950 4550
F 0 "#PWR039" H 10950 4550 30  0001 C CNN
F 1 "GND" H 10950 4480 30  0001 C CNN
F 2 "" H 10950 4550 60  0001 C CNN
F 3 "" H 10950 4550 60  0001 C CNN
	1    10950 4550
	1    0    0    -1  
$EndComp
Wire Wire Line
	10900 4400 10950 4400
Wire Wire Line
	10950 4400 10950 4550
$Comp
L R R32
U 1 1
P 2600 850
F 0 "R32" V 2680 850 50  0000 C CNN
F 1 "10k" V 2600 850 50  0000 C CNN
F 2 "0603" H 2600 850 60  0001 C CNN
F 3 "" H 2600 850 60  0001 C CNN
	1    2600 850 
	1    0    0    -1  
$EndComp
$Comp
L R R33
U 1 1
P 2900 850
F 0 "R33" V 2980 850 50  0000 C CNN
F 1 "10k" V 2900 850 50  0000 C CNN
F 2 "0603" H 2900 850 60  0001 C CNN
F 3 "" H 2900 850 60  0001 C CNN
	1    2900 850 
	1    0    0    -1  
$EndComp
Wire Wire Line
	2500 600  2900 600 
Connection ~ 2600 600 
$Comp
L Filter-8x FILTER1
U 1 1
P 1650 1500
F 0 "FILTER1" H 1550 1950 60  0000 C CNN
F 1 "Filter-8x" V 1650 1600 60  0000 C CNN
F 2 "DFN16-33x135" H 1650 1500 60  0001 C CNN
F 3 "" H 1650 1500 60  0000 C CNN
	1    1650 1500
	-1   0    0    -1  
$EndComp
Wire Wire Line
	1950 1350 3050 1350
Wire Wire Line
	3050 1450 1950 1450
Wire Wire Line
	1950 1550 3050 1550
Wire Wire Line
	3050 1650 1950 1650
Wire Wire Line
	1150 1650 1350 1650
Wire Wire Line
	1350 1550 1150 1550
Wire Wire Line
	1150 1450 1350 1450
Wire Wire Line
	1350 1350 1150 1350
Wire Wire Line
	1150 1250 1350 1250
Wire Wire Line
	1350 1150 1150 1150
$Comp
L GND #PWR040
U 1 1
P 1650 2100
F 0 "#PWR040" H 1650 2100 30  0001 C CNN
F 1 "GND" H 1650 2030 30  0001 C CNN
F 2 "" H 1650 2100 60  0001 C CNN
F 3 "" H 1650 2100 60  0001 C CNN
	1    1650 2100
	1    0    0    -1  
$EndComp
Wire Wire Line
	1650 2100 1650 2050
NoConn ~ 1950 1850
NoConn ~ 1950 1750
NoConn ~ 1350 1750
NoConn ~ 1350 1850
$EndSCHEMATC
